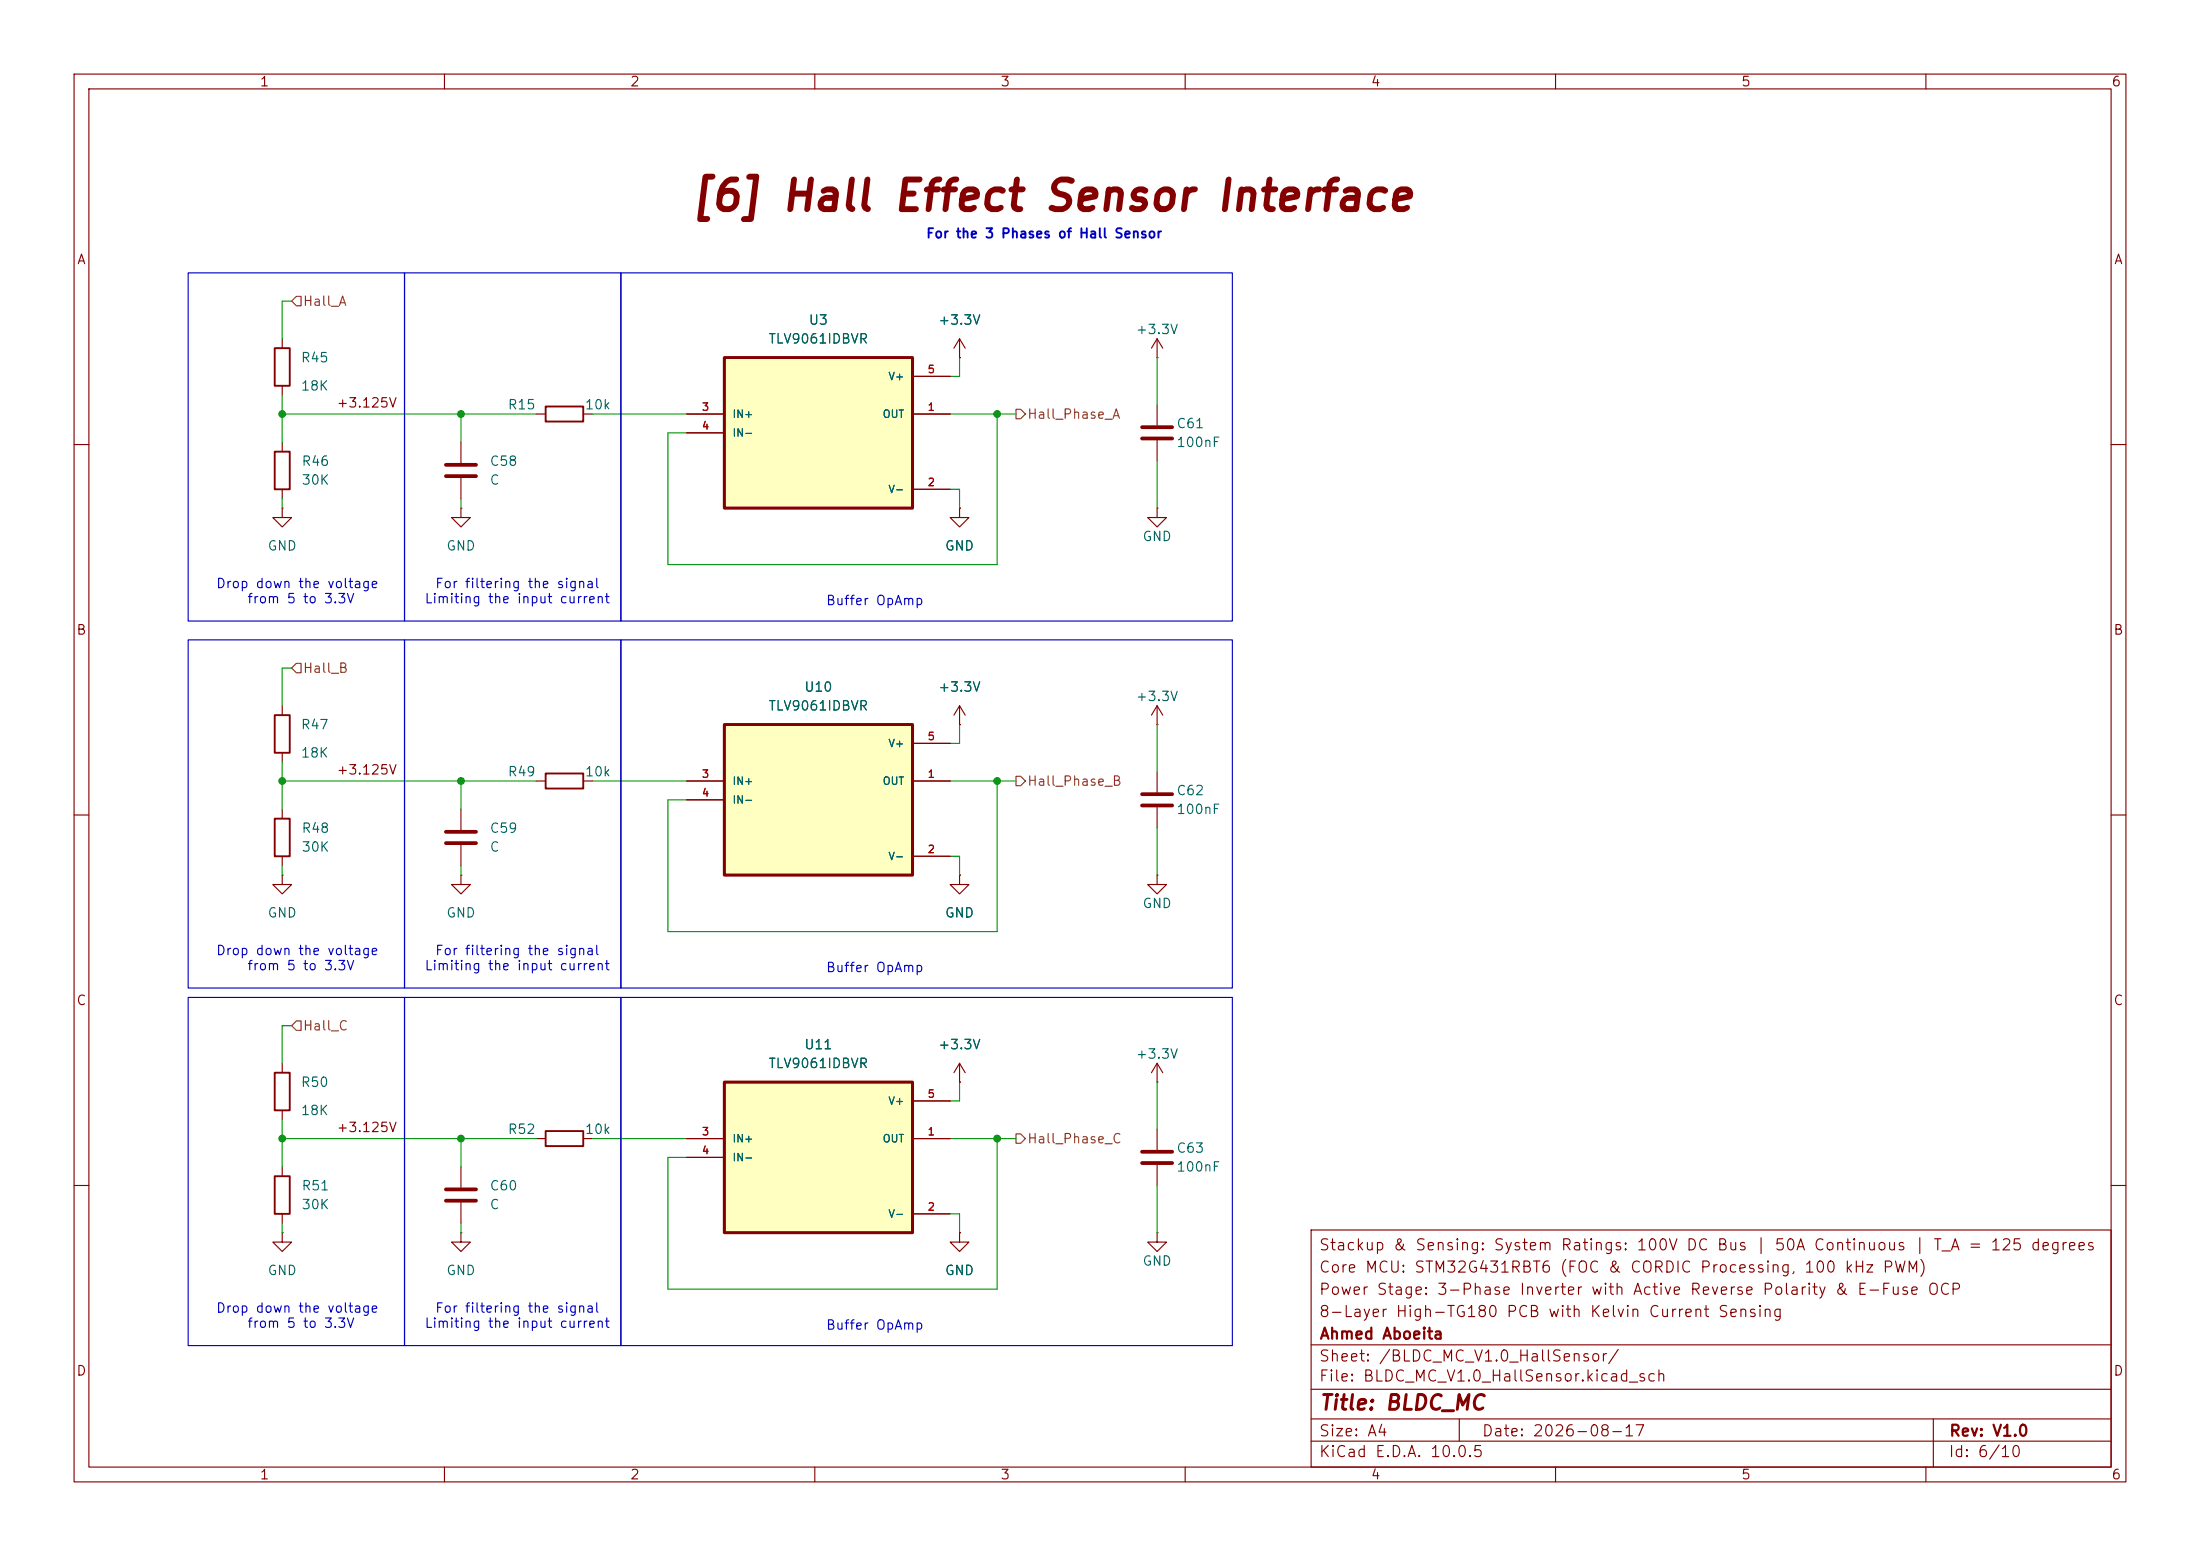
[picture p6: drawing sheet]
<svg xmlns="http://www.w3.org/2000/svg" width="297mm" height="210mm" viewBox="0 0 297 210" stroke-linecap="round" stroke-linejoin="round" font-family="sans-serif">
<g fill="none" stroke="#840000" stroke-width=".15">
<path d="M10 10h277v190h-277zM12 12h273v186h-273zM60 10v2M110 10v2M160 10v2M210 10v2M260 10v2M38.1 59.7v1.3M62.2 59.7v2.8M72.4 55.9h1.3M78.7 55.9h1.3M129.5 48.3h.1"/>
<path d="M129.5 45.7l-.7 1.3M129.5 45.7l.8 1.3M129.5 45.7v2.6M156.2 48.3h.1M156.2 45.7l-.8 1.3M156.2 45.7l.8 1.3M156.2 45.7v2.6M156.2 54.6v2.8M156.2 59.4v2.8M10 60h2M38.1 68.6v1.3h1.3l-1.3 1.2-1.3-1.2h1.3M38.1 68.6h.1"/>
<path d="M38.1 66v1.3M62.2 68.6v1.3h1.3l-1.3 1.2-1.2-1.2h1.2M62.2 68.6h.1M62.2 64.5v2.8M129.5 68.6v1.3h1.3l-1.3 1.2-1.2-1.2h1.2M129.5 68.6h.1M285 60h2M38.1 95.3v1.2M10 110h2M38.1 118.1v1.3h1.3l-1.3 1.3-1.3-1.3h1.3M38.1 118.1h.1M38.1 101.6v1.3"/>
<path d="M129.5 118.1v1.3h1.3l-1.3 1.3-1.2-1.3h1.2M129.5 118.1h.1M156.2 104.1v2.8M156.2 109v2.8M285 110h2M10 160h2M38.1 166.4v1.2h1.3l-1.3 1.3-1.3-1.3h1.3M38.1 166.4h.1M177 166h108v32h-108zM285 160h2M60 198v2M110 198v2"/>
<path d="M160 198v2M177 194.5h108M177 191.5h108M177 187.5h108M177 181.5h108M197 191.5v3M210 198v2M260 198v2M261 191.5v6.5"/>
</g>
<path d="M73.7 54.9h5v2h-5zM37.1 61h2v5h-2zM37.1 96.5h2v5.1h-2z" fill="none" stroke="#840000" stroke-width=".25"/>
<path d="M154.2 57.7h4M154.2 59.2h4M60.2 62.7h4.1M60.2 64.3h4.1M154.2 107.2h4M154.2 108.7h4" fill="none" stroke="#840000" stroke-width=".51"/>
<path d="M97.8 48.3h25.4v20.3h-25.4z" fill="#ffffc2"/>
<path d="M97.8 48.3h25.4v20.3h-25.4z" fill="none" stroke="#840000" stroke-width=".41"/>
<g fill="none" stroke="#840000" stroke-width=".15">
<path d="M92.7 55.9h5.1M92.7 58.4h5.1M123.2 55.9h5.1M123.2 50.8h5.1M123.2 66h5.1M156.2 97.8h.1M156.2 95.3l-.8 1.2M156.2 95.3l.8 1.2M156.2 95.3v2.5M156.2 118.1v1.3h1.3l-1.3 1.3-1.3-1.3h1.3M156.2 118.1h.1M129.5 146.1h.1"/>
<path d="M129.5 143.5l-.7 1.3M129.5 143.5l.8 1.3M129.5 143.5v2.6M156.2 152.4v2.8M156.2 157.2v2.8"/>
</g>
<path d="M154.2 155.4h4M154.2 157h4" fill="none" stroke="#840000" stroke-width=".51"/>
<path d="M97.8 97.8h25.4v20.3h-25.4z" fill="#ffffc2"/>
<path d="M97.8 97.8h25.4v20.3h-25.4z" fill="none" stroke="#840000" stroke-width=".41"/>
<g fill="none" stroke="#840000" stroke-width=".15">
<path d="M38.1 45.7v1.3M38.1 52.1v1.2M156.2 68.6v1.3h1.3l-1.3 1.2-1.3-1.2h1.3M156.2 68.6h.1M129.5 97.8h.1M129.5 95.3l-.7 1.2M129.5 95.3l.8 1.2M129.5 95.3v2.5M92.7 105.4h5.1M92.7 108h5.1M123.2 105.4h5.1M123.2 115.6h5.1"/>
<path d="M123.2 100.3h5.1M156.2 146.1h.1M156.2 143.5l-.8 1.3M156.2 143.5l.8 1.3M156.2 143.5v2.6M129.5 166.4v1.2h1.3l-1.3 1.3-1.2-1.3h1.2M129.5 166.4h.1M156.2 166.4v1.2h1.3l-1.3 1.3-1.3-1.3h1.3M156.2 166.4h.1"/>
</g>
<path d="M37.1 47h2v5.1h-2z" fill="none" stroke="#840000" stroke-width=".25"/>
<path d="M97.8 146.1h25.4v20.3h-25.4z" fill="#ffffc2"/>
<path d="M97.8 146.1h25.4v20.3h-25.4z" fill="none" stroke="#840000" stroke-width=".41"/>
<g fill="none" stroke="#840000" stroke-width=".15">
<path d="M92.7 55.9h5.1M92.7 58.4h5.1M123.2 55.9h5.1M123.2 50.8h5.1M129.5 48.3h.1M123.2 66h5.1M129.5 68.6h.1M129.5 97.8h.1M38.1 109.2v1.3M38.1 115.6v1.2M62.2 118.1v1.3h1.3l-1.3 1.3-1.2-1.3h1.2M62.2 118.1h.1"/>
<path d="M62.2 109.2v2.8M62.2 114v2.8M72.4 105.4h1.3M78.7 105.4h1.3M92.7 105.4h5.1M92.7 108h5.1M123.2 105.4h5.1M123.2 115.6h5.1M123.2 100.3h5.1M129.5 118.1h.1M38.1 143.5v1.3M38.1 149.9v1.2"/>
<path d="M38.1 157.5v1.3M62.2 157.5v2.8M72.4 153.7h1.3M78.7 153.7h1.3M92.7 153.7h5.1M92.7 156.2h5.1M123.2 153.7h5.1M123.2 148.6h5.1M129.5 146.1h.1M38.1 163.8v1.3M62.2 166.4v1.2h1.3l-1.3 1.3-1.2-1.3h1.2M62.2 166.4h.1"/>
<path d="M62.2 162.3v2.8M123.2 163.8h5.1M129.5 166.4h.1"/>
</g>
<path d="M37.1 110.5h2v5.1h-2zM73.7 104.4h5v2h-5zM37.1 158.8h2v5h-2zM37.1 144.8h2v5.1h-2zM73.7 152.7h5v2h-5z" fill="none" stroke="#840000" stroke-width=".25"/>
<path d="M60.2 112.3h4.1M60.2 113.8h4.1M60.2 160.5h4.1M60.2 162.1h4.1" fill="none" stroke="#840000" stroke-width=".51"/>
<path d="M39.4 40.6l.6-.6h.6v1.3h-.6zM137.2 55.2h.6l.6 .7-.6 .6h-.6zM40 89.5h.6v1.3h-.6l-.6-.6zM137.2 104.8h.6l.6 .6-.6 .6h-.6zM40 137.8h.6v1.3h-.6l-.6-.7zM137.2 153h.6l.6 .7-.6 .6h-.6z" fill="none" stroke="#725600" stroke-width=".15"/>
<g fill="none" stroke="#009600" stroke-width=".15">
<path d="M38.1 55.9h34.3M38.1 53.3v6.4M39.4 40.6h-1.3v5.1M62.2 55.9v3.8M80 55.9h12.7M128.3 55.9h8.9M129.5 48.3v2.5h-1.2M134.6 55.9v20.3h-44.4v-17.8h2.5M156.2 48.3v6.3M38.1 67.3v1.3M62.2 67.3v1.3M128.3 66h1.2v2.6"/>
<path d="M156.2 62.2v6.4M39.4 90.2h-1.3v5.1M129.5 97.8v2.5h-1.2M156.2 97.8v6.3M38.1 105.4h34.3M38.1 102.9v6.3M38.1 116.8v1.3M62.2 105.4v3.8M62.2 116.8v1.3M80 105.4h12.7M128.3 115.6h1.2v2.5M128.3 105.4h8.9"/>
<path d="M134.6 105.4v20.3h-44.4v-17.7h2.5M156.2 111.8v6.3M39.4 138.4h-1.3v5.1M38.1 153.7h34.3M38.1 151.1v6.4M62.2 153.7v3.8M80 153.7h12.7M128.3 153.7h8.9M129.5 146.1v2.5h-1.2M134.6 153.7v20.3h-44.4v-17.8h2.5M156.2 146.1v6.3M38.1 165.1v1.3"/>
<path d="M62.2 165.1v1.3M128.3 163.8h1.2v2.6M156.2 160v6.4"/>
</g>
<path d="M25.4 36.8h29.2v47h-29.2zM54.6 36.8h29.2v47h-29.2zM83.8 36.8h82.6v47h-82.6zM25.4 86.4h29.2v47h-29.2zM54.6 86.4h29.2v47h-29.2zM83.8 86.4h82.6v47h-82.6zM25.4 134.6h29.2v47h-29.2zM54.6 134.6h29.2v47h-29.2zM83.8 134.6h82.6v47h-82.6z" fill="none" stroke="#0000c2" stroke-width=".15"/>
<g fill="#009600" stroke="#009600" stroke-width=".14">
<circle cx="62.2" cy="55.9" r=".46"/>
<circle cx="38.1" cy="55.9" r=".46"/>
<circle cx="134.6" cy="153.7" r=".46"/>
<circle cx="134.6" cy="105.4" r=".46"/>
<circle cx="134.6" cy="55.9" r=".46"/>
<circle cx="62.2" cy="153.7" r=".46"/>
<circle cx="62.2" cy="105.4" r=".46"/>
<circle cx="38.1" cy="153.7" r=".46"/>
<circle cx="38.1" cy="105.4" r=".46"/>
</g>
<text font-size="4" fill="#840000" x="93" y="29.4">[6] Hall Effect Sensor Interface</text>
<text font-size="2" fill="#840000" x="178" y="190.8">Title: BLDC_MC</text>
<g font-size="1.5" fill="#840000">
<text x="178" y="172.1">Core MCU: STM32G431RBT6 (FOC &amp; CORDIC Processing, 100 kHz PWM)</text>
<text x="178" y="169.1">Stackup &amp; Sensing: System Ratings: 100V DC Bus | 50A Continuous | T_A = 125 degrees</text>
<text x="178" y="178.1">8-Layer High-TG180 PCB with Kelvin Current Sensing</text>
<text x="178" y="175.1">Power Stage: 3-Phase Inverter with Active Reverse Polarity &amp; E-Fuse OCP</text>
<text x="178" y="184.1">Sheet: /BLDC_MC_V1.0_HallSensor/</text>
<text x="178" y="181.1">Ahmed Aboeita</text>
<text x="178" y="186.8">File: BLDC_MC_V1.0_HallSensor.kicad_sch</text>
<text x="178" y="197">KiCad E.D.A. 10.0.5</text>
<text x="178" y="194.2">Size: A4</text>
<text x="200" y="194.2">Date: 2026-08-17</text>
<text x="263" y="197">Id: 6/10</text>
<text x="263" y="194.2">Rev: V1.0</text>
</g>
<g font-size="1.3" fill="#840000">
<text x="35" y="12">1</text>
<text x="85" y="12">2</text>
<text x="135" y="12">3</text>
<text x="185" y="12">4</text>
<text x="235" y="12">5</text>
<text x="285" y="12">6</text>
<text x="10.3" y="36">A</text>
<text x="285.3" y="36">A</text>
<text x="45.4" y="55.3">+3.125V</text>
<text x="10.2" y="86">B</text>
<text x="285.2" y="86">B</text>
<text x="45.4" y="104.9">+3.125V</text>
<text x="10.2" y="136">C</text>
<text x="285.2" y="136">C</text>
<text x="45.4" y="153.1">+3.125V</text>
<text x="10.2" y="186">D</text>
<text x="285.2" y="186">D</text>
<text x="35" y="200">1</text>
<text x="85" y="200">2</text>
<text x="135" y="200">3</text>
<text x="185" y="200">4</text>
<text x="235" y="200">5</text>
<text x="285" y="200">6</text>
</g>
<g font-size="1.3" fill="#0000c2">
<text x="124.9" y="32.5">For the 3 Phases of Hall Sensor</text>
<text x="29.1" y="79.7">Drop down the voltage</text>
<text x="33.3" y="81.7">from 5 to 3.3V</text>
<text x="57.2" y="81.7">Limiting the input current</text>
<text x="58.7" y="79.7">For filtering the signal</text>
<text x="111.4" y="82">Buffer OpAmp</text>
<text x="29.1" y="129.2">Drop down the voltage</text>
<text x="33.3" y="131.3">from 5 to 3.3V</text>
<text x="57.2" y="131.3">Limiting the input current</text>
<text x="58.7" y="129.2">For filtering the signal</text>
<text x="111.4" y="131.5">Buffer OpAmp</text>
<text x="29.1" y="177.5">Drop down the voltage</text>
<text x="33.3" y="179.5">from 5 to 3.3V</text>
<text x="57.2" y="179.5">Limiting the input current</text>
<text x="58.7" y="177.5">For filtering the signal</text>
<text x="111.4" y="179.8">Buffer OpAmp</text>
</g>
<g font-size="1.3" fill="#725600">
<text x="40.8" y="41.6">Hall_A</text>
<text x="138.6" y="56.8">Hall_Phase_A</text>
<text x="40.8" y="91.1">Hall_B</text>
<text x="138.6" y="106.4">Hall_Phase_B</text>
<text x="40.8" y="139.4">Hall_C</text>
<text x="138.6" y="154.6">Hall_Phase_C</text>
</g>
<g font-size="1.3" fill="#006464">
<text x="103.7" y="46.7">TLV9061IDBVR</text>
<text x="109.1" y="44.1">U3</text>
<text x="126.6" y="44.1">+3.3V</text>
<text x="153.2" y="45.4">+3.3V</text>
<text x="40.5" y="49.2">R45</text>
<text x="40.5" y="53">18K</text>
<text x="68.5" y="55.6">R15</text>
<text x="78.9" y="55.6">10k</text>
<text x="158.7" y="58.1">C61</text>
<text x="40.6" y="63.2">R46</text>
<text x="40.6" y="65.7">30K</text>
<text x="66" y="63.2">C58</text>
<text x="66" y="65.7">C</text>
<text x="158.7" y="60.7">100nF</text>
<text x="36" y="74.6">GND</text>
<text x="60.2" y="74.6">GND</text>
<text x="127.5" y="74.6">GND</text>
<text x="154.1" y="73.4">GND</text>
<text x="108.5" y="93.7">U10</text>
<text x="126.6" y="93.7">+3.3V</text>
<text x="153.2" y="94.9">+3.3V</text>
<text x="40.5" y="98.8">R47</text>
<text x="103.7" y="96.2">TLV9061IDBVR</text>
<text x="40.5" y="102.6">18K</text>
<text x="68.5" y="105.1">R49</text>
<text x="78.9" y="105.1">10k</text>
<text x="158.7" y="107.6">C62</text>
<text x="40.6" y="112.7">R48</text>
<text x="66" y="112.7">C59</text>
<text x="158.7" y="110.2">100nF</text>
<text x="40.6" y="115.3">30K</text>
<text x="66" y="115.3">C</text>
<text x="36" y="124.2">GND</text>
<text x="60.2" y="124.2">GND</text>
<text x="127.5" y="124.2">GND</text>
<text x="154.1" y="122.9">GND</text>
<text x="108.5" y="141.9">U11</text>
<text x="126.6" y="141.9">+3.3V</text>
<text x="153.2" y="143.2">+3.3V</text>
<text x="40.5" y="147">R50</text>
<text x="103.7" y="144.5">TLV9061IDBVR</text>
<text x="40.5" y="150.8">18K</text>
<text x="68.5" y="153.4">R52</text>
<text x="78.9" y="153.4">10k</text>
<text x="158.7" y="155.9">C63</text>
<text x="40.6" y="161">R51</text>
<text x="66" y="161">C60</text>
<text x="158.7" y="158.4">100nF</text>
<text x="40.6" y="163.5">30K</text>
<text x="66" y="163.5">C</text>
<text x="36" y="172.4">GND</text>
<text x="60.2" y="172.4">GND</text>
<text x="127.5" y="172.4">GND</text>
<text x="154.1" y="171.1">GND</text>
</g>
<g font-size="1" fill="#006464">
<text x="119.8" y="51.6">V+</text>
<text x="98.8" y="56.6">IN+</text>
<text x="98.8" y="59.2">IN-</text>
<text x="119.1" y="56.6">OUT</text>
<text x="119.8" y="66.8">V-</text>
<text x="119.8" y="101.1">V+</text>
<text x="98.8" y="106.2">IN+</text>
<text x="119.1" y="106.2">OUT</text>
<text x="98.8" y="108.7">IN-</text>
<text x="119.8" y="116.3">V-</text>
<text x="119.8" y="149.4">V+</text>
<text x="98.8" y="154.4">IN+</text>
<text x="119.1" y="154.4">OUT</text>
<text x="98.8" y="157">IN-</text>
<text x="119.8" y="164.6">V-</text>
</g>
<g font-size="1" fill="#a90000">
<text x="125.1" y="50.6">5</text>
<text x="94.7" y="55.7">3</text>
<text x="94.7" y="58.2">4</text>
<text x="125.1" y="55.7">1</text>
<text x="125.1" y="65.9">2</text>
<text x="125.1" y="100.1">5</text>
<text x="94.7" y="105.2">3</text>
<text x="94.7" y="107.8">4</text>
<text x="125.1" y="105.2">1</text>
<text x="125.1" y="115.4">2</text>
<text x="125.1" y="148.4">5</text>
<text x="94.7" y="153.5">3</text>
<text x="125.1" y="153.5">1</text>
<text x="94.7" y="156">4</text>
<text x="125.1" y="163.6">2</text>
</g>
</svg>
